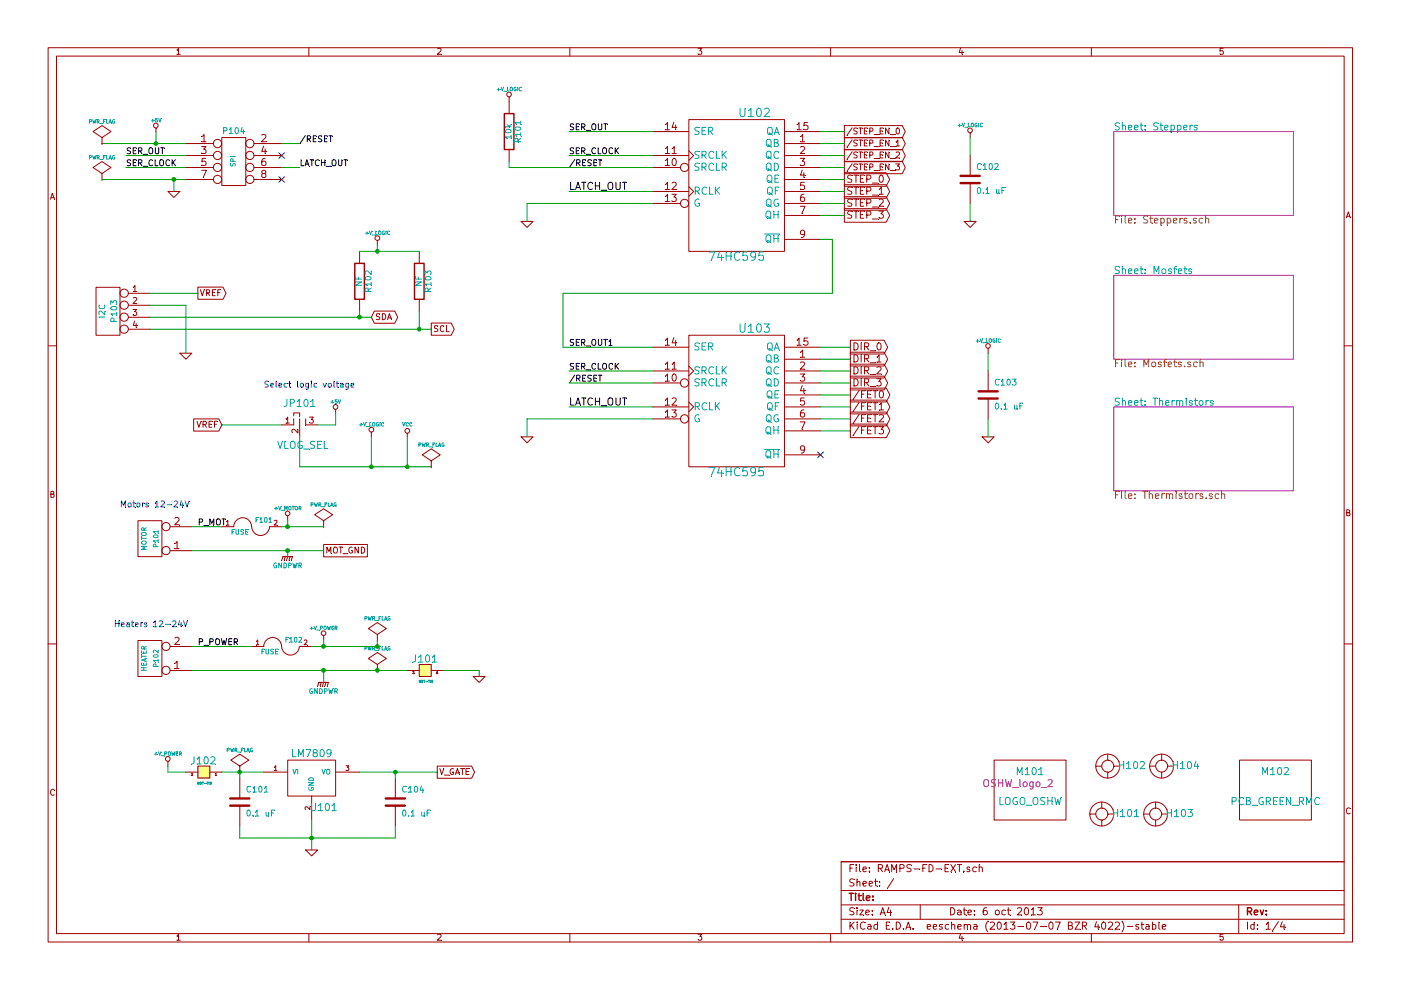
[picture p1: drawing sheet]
EESchema Schematic File Version 2
LIBS:power
LIBS:device
LIBS:transistors
LIBS:conn
LIBS:linear
LIBS:regul
LIBS:74xx
LIBS:cmos4000
LIBS:adc-dac
LIBS:memory
LIBS:xilinx
LIBS:special
LIBS:microcontrollers
LIBS:dsp
LIBS:microchip
LIBS:analog_switches
LIBS:motorola
LIBS:texas
LIBS:intel
LIBS:audio
LIBS:interface
LIBS:digital-audio
LIBS:philips
LIBS:display
LIBS:cypress
LIBS:siliconi
LIBS:opto
LIBS:atmel
LIBS:contrib
LIBS:valves
LIBS:RMC
LIBS:arduino_shieldsNCL
LIBS:opendous
LIBS:RAMPS-FD-EXT-cache
EELAYER 27 0
EELAYER END
$Descr A4 11693 8268
encoding utf-8
Sheet 1 4
Title ""
Date "6 oct 2013"
Rev ""
Comp ""
Comment1 ""
Comment2 ""
Comment3 ""
Comment4 ""
$EndDescr
$Comp
L +V_LOGIC #PWR01
U 1 1
P 3150 2050
F 0 "#PWR01" H 3150 2020 30  0001 C CNN
F 1 "+V_LOGIC" H 3150 2150 30  0000 C CNN
F 2 "" H 3150 2050 60  0001 C CNN
F 3 "" H 3150 2050 60  0001 C CNN
	1    3150 2050
	1    0    0    -1  
$EndComp
$Comp
L R R103
U 1 1
P 3500 2350
F 0 "R103" V 3580 2350 50  0000 C CNN
F 1 "NF" V 3500 2350 50  0000 C CNN
F 2 "" H 3500 2350 60  0001 C CNN
F 3 "" H 3500 2350 60  0001 C CNN
	1    3500 2350
	1    0    0    -1  
$EndComp
$Comp
L R R102
U 1 1
P 3000 2350
F 0 "R102" V 3080 2350 50  0000 C CNN
F 1 "NF" V 3000 2350 50  0000 C CNN
F 2 "" H 3000 2350 60  0001 C CNN
F 3 "" H 3000 2350 60  0001 C CNN
	1    3000 2350
	1    0    0    -1  
$EndComp
$Comp
L PCB_GREEN_RMC M102
U 1 1
P 10650 6600
F 0 "M102" H 10650 6750 60  0000 C CNN
F 1 "PCB_GREEN_RMC" H 10650 6500 60  0000 C CNN
F 2 "" H 10650 6600 60  0001 C CNN
F 3 "" H 10650 6600 60  0001 C CNN
	1    10650 6600
	1    0    0    -1  
$EndComp
$Comp
L 78XX_RMC U101
U 1 1
P 2600 6450
F 0 "U101" H 2700 6150 60  0000 C CNN
F 1 "LM7809" H 2600 6600 60  0000 C CNN
F 2 "" H 2600 6450 60  0001 C CNN
F 3 "" H 2600 6450 60  0001 C CNN
	1    2600 6450
	1    0    0    -1  
$EndComp
$Comp
L VCC #PWR02
U 1 1
P 3400 3650
F 0 "#PWR02" H 3400 3750 30  0001 C CNN
F 1 "VCC" H 3400 3750 30  0000 C CNN
F 2 "" H 3400 3650 60  0001 C CNN
F 3 "" H 3400 3650 60  0001 C CNN
	1    3400 3650
	1    0    0    -1  
$EndComp
Text GLabel 3600 2750 2    50   Output ~ 0
SCL
Text GLabel 3100 2650 2    50   BiDi ~ 0
SDA
$Comp
L GND #PWR03
U 1 1
P 4400 1850
F 0 "#PWR03" H 4400 1850 30  0001 C CNN
F 1 "GND" H 4400 1780 30  0001 C CNN
F 2 "" H 4400 1850 60  0001 C CNN
F 3 "" H 4400 1850 60  0001 C CNN
	1    4400 1850
	1    0    0    -1  
$EndComp
$Comp
L GND #PWR04
U 1 1
P 4400 3650
F 0 "#PWR04" H 4400 3650 30  0001 C CNN
F 1 "GND" H 4400 3580 30  0001 C CNN
F 2 "" H 4400 3650 60  0001 C CNN
F 3 "" H 4400 3650 60  0001 C CNN
	1    4400 3650
	1    0    0    -1  
$EndComp
$Comp
L GND #PWR05
U 1 1
P 2600 7100
F 0 "#PWR05" H 2600 7100 30  0001 C CNN
F 1 "GND" H 2600 7030 30  0001 C CNN
F 2 "" H 2600 7100 60  0001 C CNN
F 3 "" H 2600 7100 60  0001 C CNN
	1    2600 7100
	1    0    0    -1  
$EndComp
$Comp
L C C104
U 1 1
P 3300 6700
F 0 "C104" H 3350 6800 50  0000 L CNN
F 1 "0.1 uF" H 3350 6600 50  0000 L CNN
F 2 "" H 3300 6700 60  0001 C CNN
F 3 "" H 3300 6700 60  0001 C CNN
	1    3300 6700
	1    0    0    -1  
$EndComp
$Comp
L C C101
U 1 1
P 2000 6700
F 0 "C101" H 2050 6800 50  0000 L CNN
F 1 "0.1 uF" H 2050 6600 50  0000 L CNN
F 2 "" H 2000 6700 60  0001 C CNN
F 3 "" H 2000 6700 60  0001 C CNN
	1    2000 6700
	1    0    0    -1  
$EndComp
$Comp
L +V_POWER #PWR06
U 1 1
P 1400 6400
F 0 "#PWR06" H 1400 6370 30  0001 C CNN
F 1 "+V_POWER" H 1400 6500 30  0000 C CNN
F 2 "" H 1400 6400 60  0001 C CNN
F 3 "" H 1400 6400 60  0001 C CNN
	1    1400 6400
	1    0    0    -1  
$EndComp
NoConn ~ 2350 1500
NoConn ~ 2350 1300
$Comp
L R R101
U 1 1
P 4250 1100
F 0 "R101" V 4330 1100 50  0000 C CNN
F 1 "10k" V 4250 1100 50  0000 C CNN
F 2 "" H 4250 1100 60  0001 C CNN
F 3 "" H 4250 1100 60  0001 C CNN
	1    4250 1100
	1    0    0    -1  
$EndComp
Text Label 2500 1200 0    50   ~ 0
/RESET
Text Label 4750 3100 0    50   ~ 0
SER_CLOCK
Text Label 4750 2900 0    50   ~ 0
SER_OUT1
Text Label 4750 3200 0    50   ~ 0
/RESET
Text Label 4750 3400 0    60   ~ 0
LATCH_OUT
NoConn ~ 6850 3800
$Comp
L 74HC595 U103
U 1 1
P 6150 3350
F 0 "U103" H 6300 3950 70  0000 C CNN
F 1 "74HC595" H 6150 2750 70  0000 C CNN
F 2 "" H 6150 3350 60  0001 C CNN
F 3 "" H 6150 3350 60  0001 C CNN
	1    6150 3350
	1    0    0    -1  
$EndComp
Text Label 2500 1400 0    50   ~ 0
LATCH_OUT
Text Label 1050 1300 0    50   ~ 0
SER_OUT
Text Label 1050 1400 0    50   ~ 0
SER_CLOCK
Text Label 4750 1600 0    60   ~ 0
LATCH_OUT
$Comp
L 74HC595 U102
U 1 1
P 6150 1550
F 0 "U102" H 6300 2150 70  0000 C CNN
F 1 "74HC595" H 6150 950 70  0000 C CNN
F 2 "" H 6150 1550 60  0001 C CNN
F 3 "" H 6150 1550 60  0001 C CNN
	1    6150 1550
	1    0    0    -1  
$EndComp
$Comp
L LOGO_OSHW M101
U 1 1
P 8600 6600
F 0 "M101" H 8600 6750 60  0000 C CNN
F 1 "LOGO_OSHW" H 8600 6500 60  0000 C CNN
F 2 "OSHW_logo_2" H 8500 6650 60  0000 C CNN
F 3 "" H 8600 6600 60  0001 C CNN
	1    8600 6600
	1    0    0    -1  
$EndComp
$Comp
L HOLE_RMC H103
U 1 1
P 9650 6800
F 0 "H103" H 9850 6800 60  0000 C CNN
F 1 "HOLE_RMC" H 9650 6950 60  0001 C CNN
F 2 "" H 9650 6800 60  0001 C CNN
F 3 "" H 9650 6800 60  0001 C CNN
	1    9650 6800
	1    0    0    -1  
$EndComp
$Comp
L HOLE_RMC H101
U 1 1
P 9200 6800
F 0 "H101" H 9400 6800 60  0000 C CNN
F 1 "HOLE_RMC" H 9200 6950 60  0001 C CNN
F 2 "" H 9200 6800 60  0001 C CNN
F 3 "" H 9200 6800 60  0001 C CNN
	1    9200 6800
	1    0    0    -1  
$EndComp
$Comp
L HOLE_RMC H104
U 1 1
P 9700 6400
F 0 "H104" H 9900 6400 60  0000 C CNN
F 1 "HOLE_RMC" H 9700 6550 60  0001 C CNN
F 2 "" H 9700 6400 60  0001 C CNN
F 3 "" H 9700 6400 60  0001 C CNN
	1    9700 6400
	1    0    0    -1  
$EndComp
$Comp
L HOLE_RMC H102
U 1 1
P 9250 6400
F 0 "H102" H 9450 6400 60  0000 C CNN
F 1 "HOLE_RMC" H 9250 6550 60  0001 C CNN
F 2 "" H 9250 6400 60  0001 C CNN
F 3 "" H 9250 6400 60  0001 C CNN
	1    9250 6400
	1    0    0    -1  
$EndComp
$Comp
L +V_LOGIC #PWR07
U 1 1
P 4250 850
F 0 "#PWR07" H 4250 820 30  0001 C CNN
F 1 "+V_LOGIC" H 4250 950 30  0000 C CNN
F 2 "" H 4250 850 60  0001 C CNN
F 3 "" H 4250 850 60  0001 C CNN
	1    4250 850 
	1    0    0    -1  
$EndComp
Text Label 4750 1400 0    50   ~ 0
/RESET
Text Label 4750 1100 0    50   ~ 0
SER_OUT
Text Label 4750 1300 0    50   ~ 0
SER_CLOCK
$Comp
L C C103
U 1 1
P 8250 3300
F 0 "C103" H 8300 3400 50  0000 L CNN
F 1 "0.1 uF" H 8300 3200 50  0000 L CNN
F 2 "" H 8250 3300 60  0001 C CNN
F 3 "" H 8250 3300 60  0001 C CNN
	1    8250 3300
	1    0    0    -1  
$EndComp
$Comp
L +V_LOGIC #PWR08
U 1 1
P 8250 2950
F 0 "#PWR08" H 8250 2920 30  0001 C CNN
F 1 "+V_LOGIC" H 8250 3050 30  0000 C CNN
F 2 "" H 8250 2950 60  0001 C CNN
F 3 "" H 8250 2950 60  0001 C CNN
	1    8250 2950
	1    0    0    -1  
$EndComp
$Comp
L GND #PWR09
U 1 1
P 8250 3650
F 0 "#PWR09" H 8250 3650 30  0001 C CNN
F 1 "GND" H 8250 3580 30  0001 C CNN
F 2 "" H 8250 3650 60  0001 C CNN
F 3 "" H 8250 3650 60  0001 C CNN
	1    8250 3650
	1    0    0    -1  
$EndComp
$Comp
L GND #PWR010
U 1 1
P 8100 1850
F 0 "#PWR010" H 8100 1850 30  0001 C CNN
F 1 "GND" H 8100 1780 30  0001 C CNN
F 2 "" H 8100 1850 60  0001 C CNN
F 3 "" H 8100 1850 60  0001 C CNN
	1    8100 1850
	1    0    0    -1  
$EndComp
$Comp
L +V_LOGIC #PWR011
U 1 1
P 8100 1150
F 0 "#PWR011" H 8100 1120 30  0001 C CNN
F 1 "+V_LOGIC" H 8100 1250 30  0000 C CNN
F 2 "" H 8100 1150 60  0001 C CNN
F 3 "" H 8100 1150 60  0001 C CNN
	1    8100 1150
	1    0    0    -1  
$EndComp
$Comp
L C C102
U 1 1
P 8100 1500
F 0 "C102" H 8150 1600 50  0000 L CNN
F 1 "0.1 uF" H 8150 1400 50  0000 L CNN
F 2 "" H 8100 1500 60  0001 C CNN
F 3 "" H 8100 1500 60  0001 C CNN
	1    8100 1500
	1    0    0    -1  
$EndComp
$Comp
L PWR_FLAG #FLG012
U 1 1
P 850 1500
F 0 "#FLG012" H 850 1595 30  0001 C CNN
F 1 "PWR_FLAG" H 850 1680 30  0000 C CNN
F 2 "" H 850 1500 60  0001 C CNN
F 3 "" H 850 1500 60  0001 C CNN
	1    850  1500
	-1   0    0    -1  
$EndComp
$Comp
L PWR_FLAG #FLG013
U 1 1
P 3150 5600
F 0 "#FLG013" H 3150 5695 30  0001 C CNN
F 1 "PWR_FLAG" H 3150 5780 30  0000 C CNN
F 2 "" H 3150 5600 60  0001 C CNN
F 3 "" H 3150 5600 60  0001 C CNN
	1    3150 5600
	1    0    0    -1  
$EndComp
$Comp
L PWR_FLAG #FLG014
U 1 1
P 3150 5350
F 0 "#FLG014" H 3150 5445 30  0001 C CNN
F 1 "PWR_FLAG" H 3150 5530 30  0000 C CNN
F 2 "" H 3150 5350 60  0001 C CNN
F 3 "" H 3150 5350 60  0001 C CNN
	1    3150 5350
	1    0    0    -1  
$EndComp
$Comp
L PWR_FLAG #FLG015
U 1 1
P 2700 4400
F 0 "#FLG015" H 2700 4495 30  0001 C CNN
F 1 "PWR_FLAG" H 2700 4580 30  0000 C CNN
F 2 "" H 2700 4400 60  0001 C CNN
F 3 "" H 2700 4400 60  0001 C CNN
	1    2700 4400
	1    0    0    -1  
$EndComp
Text GLabel 3650 6450 2    50   Output ~ 0
V_GATE
Text GLabel 2700 4600 2    50   UnSpc ~ 0
MOT_GND
Text GLabel 7050 1400 2    50   Output ~ 0
/STEP_EN_3
Text GLabel 7050 1300 2    50   Output ~ 0
/STEP_EN_2
Text GLabel 7050 1200 2    50   Output ~ 0
/STEP_EN_1
Text GLabel 7050 1100 2    50   Output ~ 0
/STEP_EN_0
$Sheet
S 9300 3400 1500 700 
U 523B8547
F0 "Thermistors" 60
F1 "Thermistors.sch" 60
$EndSheet
$Sheet
S 9300 2300 1500 700 
U 523B845A
F0 "Mosfets" 60
F1 "Mosfets.sch" 60
$EndSheet
$Sheet
S 9300 1100 1500 700 
U 523B8443
F0 "Steppers" 60
F1 "Steppers.sch" 60
$EndSheet
$Comp
L GNDPWR #PWR016
U 1 1
P 2700 5700
F 0 "#PWR016" H 2700 5750 40  0001 C CNN
F 1 "GNDPWR" H 2700 5620 40  0000 C CNN
F 2 "" H 2700 5700 60  0001 C CNN
F 3 "" H 2700 5700 60  0001 C CNN
	1    2700 5700
	1    0    0    -1  
$EndComp
$Comp
L GNDPWR #PWR017
U 1 1
P 2400 4650
F 0 "#PWR017" H 2400 4700 40  0001 C CNN
F 1 "GNDPWR" H 2400 4570 40  0000 C CNN
F 2 "" H 2400 4650 60  0001 C CNN
F 3 "" H 2400 4650 60  0001 C CNN
	1    2400 4650
	1    0    0    -1  
$EndComp
$Comp
L GND #PWR018
U 1 1
P 1450 1600
F 0 "#PWR018" H 1450 1600 30  0001 C CNN
F 1 "GND" H 1450 1530 30  0001 C CNN
F 2 "" H 1450 1600 60  0001 C CNN
F 3 "" H 1450 1600 60  0001 C CNN
	1    1450 1600
	-1   0    0    -1  
$EndComp
$Comp
L +V_LOGIC #PWR019
U 1 1
P 3100 3650
F 0 "#PWR019" H 3100 3620 30  0001 C CNN
F 1 "+V_LOGIC" H 3100 3750 30  0000 C CNN
F 2 "" H 3100 3650 60  0001 C CNN
F 3 "" H 3100 3650 60  0001 C CNN
	1    3100 3650
	1    0    0    -1  
$EndComp
$Comp
L +V_POWER #PWR020
U 1 1
P 2700 5350
F 0 "#PWR020" H 2700 5320 30  0001 C CNN
F 1 "+V_POWER" H 2700 5450 30  0000 C CNN
F 2 "" H 2700 5350 60  0001 C CNN
F 3 "" H 2700 5350 60  0001 C CNN
	1    2700 5350
	1    0    0    -1  
$EndComp
$Comp
L +V_MOTOR #PWR021
U 1 1
P 2400 4350
F 0 "#PWR021" H 2400 4320 30  0001 C CNN
F 1 "+V_MOTOR" H 2400 4450 30  0000 C CNN
F 2 "" H 2400 4350 60  0001 C CNN
F 3 "" H 2400 4350 60  0001 C CNN
	1    2400 4350
	1    0    0    -1  
$EndComp
$Comp
L CONN_2 P102
U 1 1
P 1250 5500
F 0 "P102" V 1200 5500 40  0000 C CNN
F 1 "HEATER" V 1300 5500 40  0000 C CNN
F 2 "" H 1250 5500 60  0001 C CNN
F 3 "" H 1250 5500 60  0001 C CNN
	1    1250 5500
	-1   0    0    1   
$EndComp
$Comp
L CONN_2 P101
U 1 1
P 1250 4500
F 0 "P101" V 1200 4500 40  0000 C CNN
F 1 "MOTOR" V 1300 4500 40  0000 C CNN
F 2 "" H 1250 4500 60  0001 C CNN
F 3 "" H 1250 4500 60  0001 C CNN
	1    1250 4500
	-1   0    0    1   
$EndComp
Text GLabel 7100 3200 2    60   Output ~ 0
DIR_3
Text GLabel 7100 3100 2    60   Output ~ 0
DIR_2
Text GLabel 7100 3000 2    60   Output ~ 0
DIR_1
Text GLabel 7100 2900 2    60   Output ~ 0
DIR_0
Text GLabel 7050 1800 2    60   Output ~ 0
STEP_3
Text GLabel 7050 1700 2    60   Output ~ 0
STEP_2
Text GLabel 7050 1600 2    60   Output ~ 0
STEP_1
Text GLabel 7050 1500 2    60   Output ~ 0
STEP_0
Text GLabel 7100 3600 2    60   Output ~ 0
/FET3
Text GLabel 7100 3500 2    60   Output ~ 0
/FET2
Text GLabel 7100 3400 2    60   Output ~ 0
/FET1
Text GLabel 7100 3300 2    60   Output ~ 0
/FET0
$Comp
L FUSE F101
U 1 1
P 2100 4400
F 0 "F101" H 2200 4450 40  0000 C CNN
F 1 "FUSE" H 2000 4350 40  0000 C CNN
F 2 "~" H 2100 4400 60  0000 C CNN
F 3 "~" H 2100 4400 60  0000 C CNN
	1    2100 4400
	1    0    0    -1  
$EndComp
$Comp
L FUSE F102
U 1 1
P 2350 5400
F 0 "F102" H 2450 5450 40  0000 C CNN
F 1 "FUSE" H 2250 5350 40  0000 C CNN
F 2 "~" H 2350 5400 60  0000 C CNN
F 3 "~" H 2350 5400 60  0000 C CNN
	1    2350 5400
	1    0    0    -1  
$EndComp
Connection ~ 3500 2750
Wire Wire Line
	1250 2750 3600 2750
Connection ~ 3150 2100
Wire Wire Line
	3150 2050 3150 2100
Wire Wire Line
	3500 2750 3500 2600
Wire Wire Line
	4250 1350 4250 1400
Wire Wire Line
	4250 1400 5450 1400
Wire Wire Line
	4400 1850 4400 1700
Wire Wire Line
	4400 3650 4400 3500
Connection ~ 2600 7000
Wire Wire Line
	2600 6850 2600 7100
Connection ~ 3300 6450
Wire Wire Line
	3300 6500 3300 6450
Wire Wire Line
	1400 6400 1400 6450
Wire Wire Line
	1850 6450 2200 6450
Wire Wire Line
	4400 3500 5450 3500
Wire Wire Line
	4750 3200 5450 3200
Wire Wire Line
	5450 3100 4750 3100
Wire Wire Line
	4750 3400 5450 3400
Wire Wire Line
	4750 1600 5450 1600
Wire Wire Line
	3000 6450 3650 6450
Wire Wire Line
	4750 1100 5450 1100
Wire Wire Line
	5450 1300 4750 1300
Wire Wire Line
	8250 3500 8250 3650
Wire Wire Line
	8250 2950 8250 3100
Wire Wire Line
	8100 1150 8100 1300
Connection ~ 2700 5600
Wire Wire Line
	1600 5600 3400 5600
Connection ~ 2400 4400
Wire Wire Line
	2350 4400 2700 4400
Connection ~ 2700 5400
Connection ~ 2400 4600
Wire Wire Line
	1600 4600 2700 4600
Wire Wire Line
	6850 3600 7100 3600
Wire Wire Line
	6850 3400 7100 3400
Wire Wire Line
	7100 3100 6850 3100
Wire Wire Line
	6850 2900 7100 2900
Wire Wire Line
	6850 1700 7050 1700
Wire Wire Line
	6850 1500 7050 1500
Wire Wire Line
	6850 1300 7050 1300
Wire Wire Line
	7050 1100 6850 1100
Wire Wire Line
	2400 4650 2400 4600
Wire Wire Line
	2400 4350 2400 4400
Wire Wire Line
	3100 3650 3100 3900
Wire Wire Line
	1450 1600 1450 1500
Wire Wire Line
	2700 5700 2700 5600
Wire Wire Line
	7050 1200 6850 1200
Wire Wire Line
	7050 1400 6850 1400
Wire Wire Line
	7050 1600 6850 1600
Wire Wire Line
	7050 1800 6850 1800
Wire Wire Line
	7100 3000 6850 3000
Wire Wire Line
	7100 3200 6850 3200
Wire Wire Line
	7100 3300 6850 3300
Wire Wire Line
	7100 3500 6850 3500
Wire Wire Line
	3150 5400 3150 5350
Connection ~ 3150 5400
Wire Wire Line
	850  1500 1550 1500
Connection ~ 1450 1500
Wire Wire Line
	8100 1700 8100 1850
Wire Wire Line
	4400 1700 5450 1700
Wire Wire Line
	6850 2000 6950 2000
Wire Wire Line
	6950 2000 6950 2450
Wire Wire Line
	6950 2450 4700 2450
Wire Wire Line
	4700 2450 4700 2900
Wire Wire Line
	4700 2900 5450 2900
Wire Wire Line
	2600 5400 3150 5400
Wire Wire Line
	2000 6500 2000 6450
Connection ~ 2000 6450
Wire Wire Line
	2000 6900 2000 7000
Wire Wire Line
	3300 7000 3300 6900
Wire Wire Line
	2000 7000 3300 7000
Wire Wire Line
	3400 3900 3400 3650
Wire Wire Line
	3000 2650 3000 2600
Wire Wire Line
	3000 2100 3500 2100
Wire Wire Line
	1250 2650 3100 2650
Connection ~ 3000 2650
Wire Wire Line
	2100 5400 1600 5400
Wire Wire Line
	1850 4400 1600 4400
Text Notes 1000 4250 0    50   ~ 0
Motors 12-24V
Text Notes 950  5250 0    50   ~ 0
Heaters 12-24V
Text Label 1650 5400 0    50   ~ 0
P_POWER
Wire Wire Line
	2700 5400 2700 5350
Text Label 1650 4400 0    50   ~ 0
P_MOT
$Comp
L NET-TIE J101
U 1 1
P 3600 5600
F 0 "J101" H 3545 5690 60  0000 C CNN
F 1 "NET-TIE" H 3555 5505 20  0000 C CNN
F 2 "TIE-1MM" H 3510 5335 60  0001 C CNN
F 3 "" H 3600 5600 60  0000 C CNN
F 4 "Copper jumper block" H 3620 5220 60  0001 C CNN "Description"
	1    3600 5600
	1    0    0    -1  
$EndComp
$Comp
L GND #PWR022
U 1 1
P 4000 5650
F 0 "#PWR022" H 4000 5650 30  0001 C CNN
F 1 "GND" H 4000 5580 30  0001 C CNN
F 2 "" H 4000 5650 60  0001 C CNN
F 3 "" H 4000 5650 60  0001 C CNN
	1    4000 5650
	1    0    0    -1  
$EndComp
Connection ~ 3150 5600
Wire Wire Line
	3700 5600 4000 5600
Wire Wire Line
	4000 5600 4000 5650
$Comp
L NET-TIE J102
U 1 1
P 1750 6450
F 0 "J102" H 1695 6540 60  0000 C CNN
F 1 "NET-TIE" H 1705 6355 20  0000 C CNN
F 2 "TIE-1MM" H 1660 6185 60  0001 C CNN
F 3 "" H 1750 6450 60  0000 C CNN
F 4 "Copper jumper block" H 1770 6070 60  0001 C CNN "Description"
	1    1750 6450
	1    0    0    -1  
$EndComp
Wire Wire Line
	1400 6450 1550 6450
$Comp
L PWR_FLAG #FLG023
U 1 1
P 2000 6450
F 0 "#FLG023" H 2000 6545 30  0001 C CNN
F 1 "PWR_FLAG" H 2000 6630 30  0000 C CNN
F 2 "" H 2000 6450 60  0001 C CNN
F 3 "" H 2000 6450 60  0001 C CNN
	1    2000 6450
	1    0    0    -1  
$EndComp
$Comp
L CONN_4 P103
U 1 1
P 900 2600
F 0 "P103" V 850 2600 50  0000 C CNN
F 1 "I2C" V 950 2600 50  0000 C CNN
F 2 "" H 900 2600 60  0000 C CNN
F 3 "" H 900 2600 60  0000 C CNN
	1    900  2600
	-1   0    0    -1  
$EndComp
$Comp
L GND #PWR024
U 1 1
P 1550 2950
F 0 "#PWR024" H 1550 2950 30  0001 C CNN
F 1 "GND" H 1550 2880 30  0001 C CNN
F 2 "" H 1550 2950 60  0001 C CNN
F 3 "" H 1550 2950 60  0001 C CNN
	1    1550 2950
	1    0    0    -1  
$EndComp
Wire Wire Line
	1250 2550 1550 2550
Wire Wire Line
	1550 2550 1550 2950
$Comp
L CONN_4X2 P104
U 1 1
P 1950 1350
F 0 "P104" H 1950 1600 50  0000 C CNN
F 1 "SPI" V 1950 1350 40  0000 C CNN
F 2 "" H 1950 1350 60  0000 C CNN
F 3 "" H 1950 1350 60  0000 C CNN
	1    1950 1350
	1    0    0    -1  
$EndComp
$Comp
L +5V #PWR025
U 1 1
P 1300 1100
F 0 "#PWR025" H 1300 1190 20  0001 C CNN
F 1 "+5V" H 1300 1190 30  0000 C CNN
F 2 "" H 1300 1100 60  0000 C CNN
F 3 "" H 1300 1100 60  0000 C CNN
	1    1300 1100
	1    0    0    -1  
$EndComp
Wire Wire Line
	850  1200 1550 1200
Wire Wire Line
	1300 1200 1300 1100
Wire Wire Line
	1050 1400 1550 1400
Wire Wire Line
	2500 1400 2350 1400
Wire Wire Line
	2350 1200 2500 1200
Wire Wire Line
	1550 1300 1050 1300
$Comp
L PWR_FLAG #FLG026
U 1 1
P 850 1200
F 0 "#FLG026" H 850 1295 30  0001 C CNN
F 1 "PWR_FLAG" H 850 1380 30  0000 C CNN
F 2 "" H 850 1200 60  0001 C CNN
F 3 "" H 850 1200 60  0001 C CNN
	1    850  1200
	-1   0    0    -1  
$EndComp
Connection ~ 1300 1200
$Comp
L JUMP_MINI_3 JP101
U 1 1
P 2500 3550
F 0 "JP101" H 2500 3725 60  0000 C CNN
F 1 "VLOG_SEL" H 2525 3375 60  0000 C CNN
F 2 "~" H 2500 3550 60  0000 C CNN
F 3 "~" H 2500 3550 60  0000 C CNN
	1    2500 3550
	1    0    0    -1  
$EndComp
Wire Wire Line
	2500 3650 2500 3900
Wire Wire Line
	2500 3900 3600 3900
Connection ~ 3100 3900
$Comp
L PWR_FLAG #FLG027
U 1 1
P 3600 3900
F 0 "#FLG027" H 3600 3995 30  0001 C CNN
F 1 "PWR_FLAG" H 3600 4080 30  0000 C CNN
F 2 "" H 3600 3900 60  0001 C CNN
F 3 "" H 3600 3900 60  0001 C CNN
	1    3600 3900
	1    0    0    -1  
$EndComp
Connection ~ 3400 3900
Text GLabel 1650 2450 2    50   Output ~ 0
VREF
Wire Wire Line
	1650 2450 1250 2450
Text GLabel 1850 3550 0    50   Input ~ 0
VREF
Wire Wire Line
	1850 3550 2350 3550
$Comp
L +5V #PWR028
U 1 1
P 2800 3450
F 0 "#PWR028" H 2800 3540 20  0001 C CNN
F 1 "+5V" H 2800 3540 30  0000 C CNN
F 2 "" H 2800 3450 60  0000 C CNN
F 3 "" H 2800 3450 60  0000 C CNN
	1    2800 3450
	1    0    0    -1  
$EndComp
Wire Wire Line
	2800 3450 2800 3550
Wire Wire Line
	2800 3550 2650 3550
Text Notes 2200 3250 0    50   ~ 0
Select logic voltage
$EndSCHEMATC
